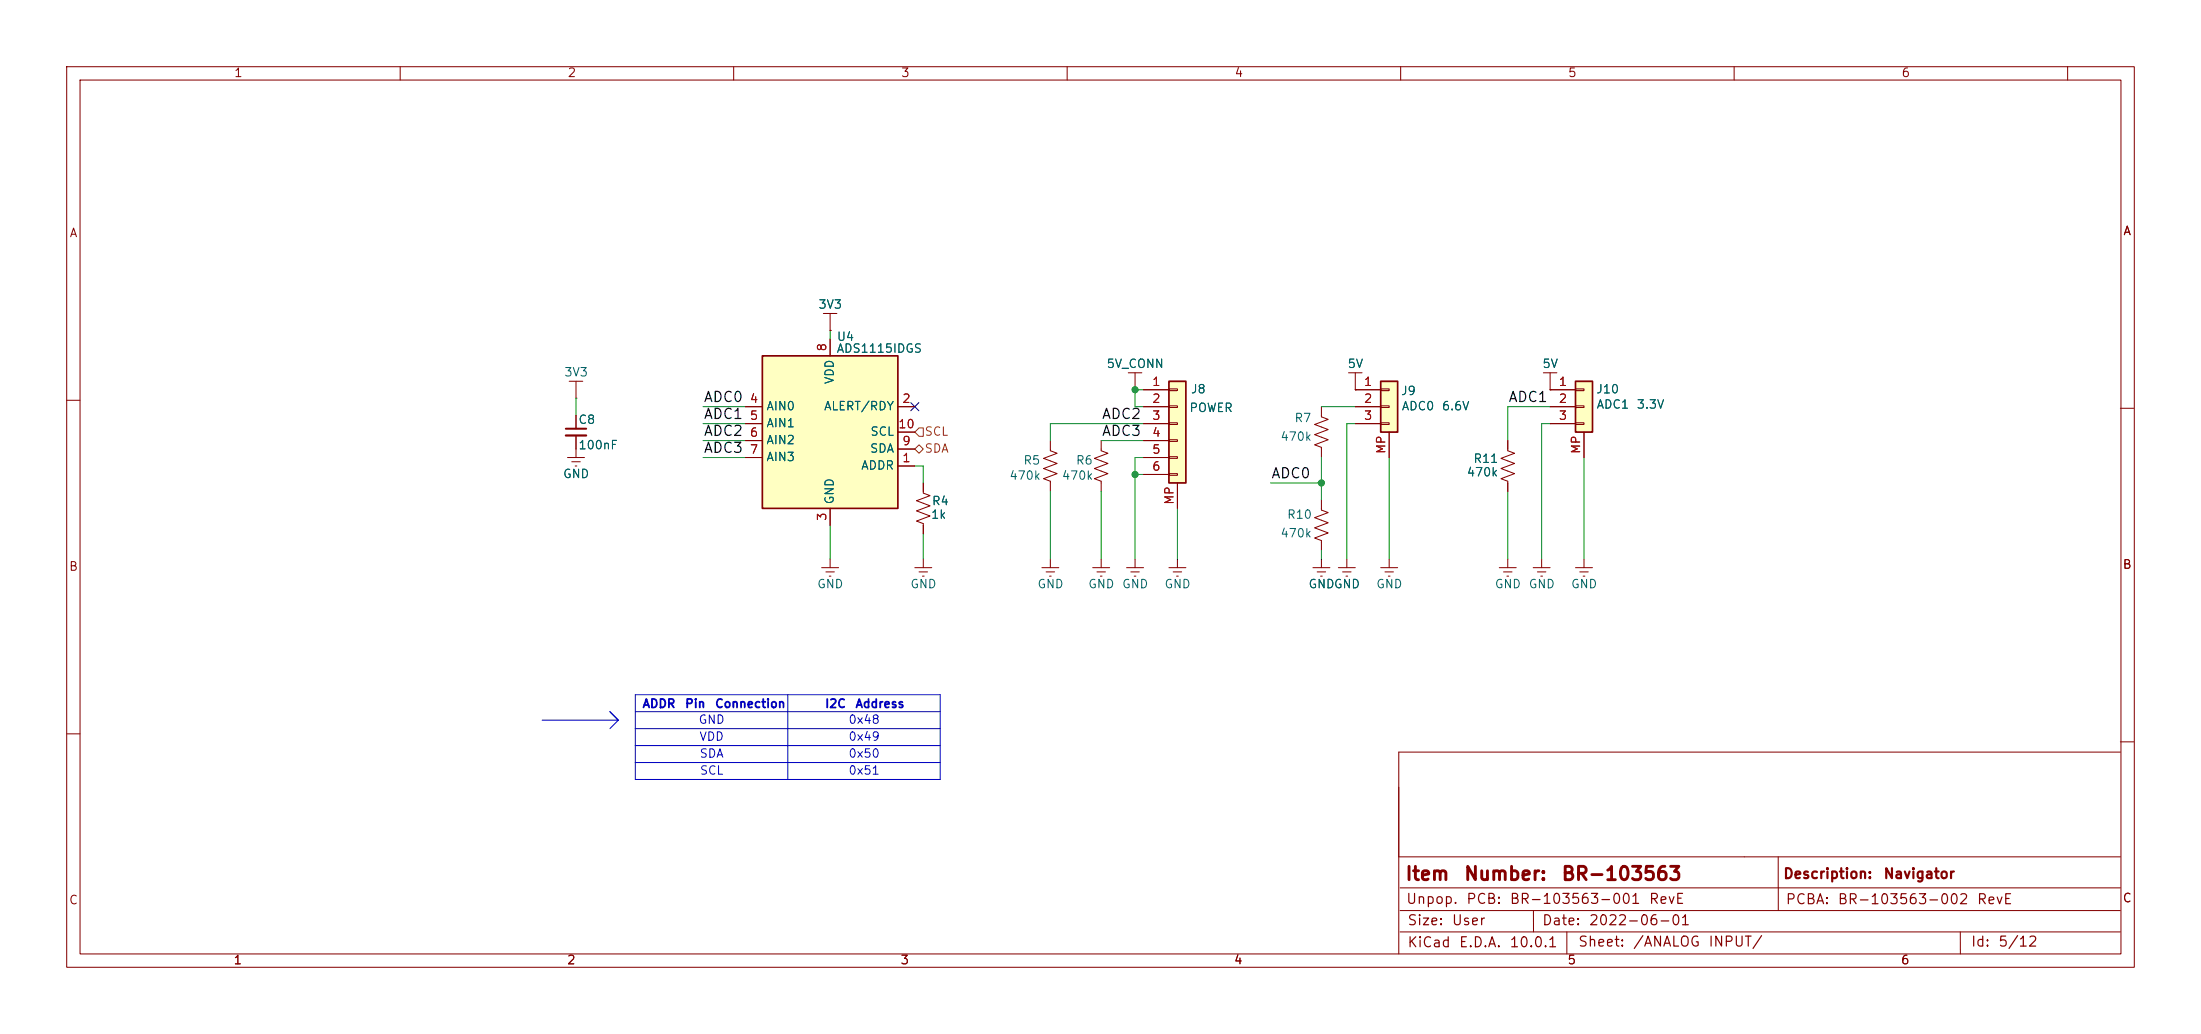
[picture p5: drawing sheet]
<svg xmlns="http://www.w3.org/2000/svg" width="330mm" height="155mm" viewBox="0 0 330 155" stroke-linecap="round" stroke-linejoin="round" font-family="sans-serif">
<g fill="none" stroke="#840000" stroke-width=".15">
<path d="M10 10h310v135h-310zM12 12h306v131h-306zM60 10v2M110 10v2M160 10v2M210 10v2M260 10v2M310 10v2M231.4 55.9h2M232.4 58.4h.1M232.4 55.9v2.5M10 60h2"/>
<path d="M317.9 61.2h2M137.2 85.1h2.5M137.8 85.7h1.3M138.3 86.4h.3M138.4 83.8v1.3M10 110h2M317.9 111.2h2M317.9 112.7h-108.2v30.3M209.7 128.4h108.2M209.9 139.7h108M209.9 136.5h108M209.9 133.1h108"/>
<path d="M229.9 136.5v3.2M234.9 139.7v3.3M266.6 128.4v4.6M266.6 133.1v3.4M293.9 139.7v3.3"/>
</g>
<path d="M207 57.2h2.5v7.6h-2.5z" fill="#ffffc2"/>
<path d="M207 57.2h2.5v7.6h-2.5z" fill="none" stroke="#840000" stroke-width=".25"/>
<path d="M203.2 58.4h3.8M207 58.3h1.3v.2h-1.3zM203.2 61h3.8M203.2 63.5h3.8M207 60.8h1.3v.3h-1.3zM207 63.4h1.3v.2h-1.3zM208.3 64.8v3.8M123.2 85.1h2.5M123.8 85.7h1.3M124.3 86.4h.3M124.5 83.8v1.3" fill="none" stroke="#840000" stroke-width=".15"/>
<path d="M236.2 57.2h2.6v7.6h-2.6z" fill="#ffffc2"/>
<path d="M236.2 57.2h2.6v7.6h-2.6z" fill="none" stroke="#840000" stroke-width=".25"/>
<g fill="none" stroke="#840000" stroke-width=".15">
<path d="M202.2 55.9h2M203.2 58.4h.1M203.2 55.9v2.5M232.4 58.4h3.8M236.2 58.3h1.3v.2h-1.3zM165.1 66v1.6l1 .3-2 .8 2 .8-2 .7 2 .8-2 .8 1 .3v1.6M198.1 61v1.5l1 .4-2 .7 2 .8-2 .8 2 .7-2 .8 1 .4v1.5M226.1 66v1.6l1 .3-2.1 .8 2.1 .8-2.1 .7 2.1 .8-2.1 .8 1.1 .3v1.6M232.4 61h3.8M232.4 63.5h3.8M236.2 60.8h1.3v.3h-1.3zM236.2 63.4h1.3v.2h-1.3z"/>
<path d="M237.5 64.8v3.8M168.9 85.1h2.5M169.5 85.7h1.3M170.1 86.4h.2M170.2 83.8v1.3M175.3 85.1h2.5M175.9 85.7h1.3M176.4 86.4h.3M176.5 83.8v1.3"/>
</g>
<path d="M114.3 53.3h20.3v22.9h-20.3z" fill="#ffffc2"/>
<path d="M114.3 53.3h20.3v22.9h-20.3z" fill="none" stroke="#840000" stroke-width=".25"/>
<g fill="none" stroke="#840000" stroke-width=".15">
<path d="M124.5 50.8v2.5M169.2 55.9h2M170.2 58.4h.1M170.2 55.9v2.5M85.1 68.6h2.5M85.7 69.2h1.3M86.2 69.9h.3M86.4 67.3v1.3M111.8 61h2.5M111.8 63.5h2.5M111.8 66h2.5M111.8 68.6h2.5"/>
<path d="M124.5 76.2v2.5M134.6 69.9h2.6M134.6 61h2.6M134.6 67.3h2.6M134.6 64.8h2.6M198.1 74.9v1.6l1 .3-2 .8 2 .8-2 .7 2 .8-2 .7 1 .4v1.6M156.2 85.1h2.5M156.8 85.7h1.3M157.4 86.4h.2M157.5 83.8v1.3M196.8 85.1h2.6M197.5 85.7h1.3"/>
<path d="M198 86.4h.2M198.1 83.8v1.3M200.7 85.1h2.5M201.3 85.7h1.3M201.8 86.4h.3M201.9 83.8v1.3M207 85.1h2.5M207.6 85.7h1.3M208.2 86.4h.2M208.3 83.8v1.3"/>
</g>
<path d="M175.3 57.2h2.5v15.2h-2.5z" fill="#ffffc2"/>
<path d="M175.3 57.2h2.5v15.2h-2.5z" fill="none" stroke="#840000" stroke-width=".25"/>
<g fill="none" stroke="#840000" stroke-width=".15">
<path d="M85.3 57.2h2.1M86.4 59.7h.1M86.4 57.2v2.5M123.4 47h2.1M124.5 49.5h.1M124.5 47v2.5M124.5 50.8v2.5M170.2 58.4h.1M171.4 58.4h3.9M175.3 58.3h1.2v.2h-1.2zM203.2 58.4h.1M203.2 58.4h3.8"/>
<path d="M232.4 58.4h.1M232.4 58.4h3.8M86.4 62.2v2.1M86.4 65.3v2M111.8 61h2.5M111.8 63.5h2.5M111.8 66h2.5M111.8 68.6h2.5M124.5 76.2v2.5M134.6 61h2.6M134.6 69.9h2.6M134.6 67.3h2.6"/>
<path d="M134.6 64.8h2.6M138.4 72.4v1.5l1 .4-2 .8 2 .7-2 .8 2 .7-2 .8 1 .4v1.5M157.5 66v1.6l1 .3-2 .8 2 .8-2 .7 2 .8-2 .8 1 .3v1.6M171.4 61h3.9M171.4 63.5h3.9M171.4 66h3.9M171.4 68.6h3.9M171.4 71.1h3.9M175.3 60.8h1.2v.3h-1.2zM175.3 63.4h1.2v.2h-1.2zM175.3 65.9h1.2v.3h-1.2zM175.3 68.5h1.2v.2h-1.2z"/>
<path d="M175.3 71h1.2v.2h-1.2zM176.5 72.4v3.8M203.2 61h3.8M203.2 63.5h3.8M208.3 64.8v3.8M226.1 66v1.3M226.1 72.4v1.3M232.4 61h3.8M232.4 63.5h3.8M237.5 64.8v3.8M163.8 85.1h2.6M164.5 85.7h1.2"/>
<path d="M165 86.4h.2M165.1 83.8v1.3M224.8 85.1h2.5M225.4 85.7h1.3M225.9 86.4h.3M226.1 83.8v1.3M229.9 85.1h2.5M230.5 85.7h1.3M231 86.4h.3M231.1 83.8v1.3M236.2 85.1h2.6M236.9 85.7h1.2"/>
<path d="M237.4 86.4h.2M237.5 83.8v1.3"/>
</g>
<path d="M84.8 64.3h3.1" fill="none" stroke="#840000" stroke-width=".3"/>
<path d="M84.8 65.3h3.1" fill="none" stroke="#840000" stroke-width=".33"/>
<path d="M137.2 67.3l.6-.6 .6 .6-.6 .6zM137.2 64.8l.6-.7h.6v1.3h-.6z" fill="none" stroke="#725600" stroke-width=".15"/>
<path d="M81.3 108h11.4M91.4 106.7l1.3 1.3M92.7 108l-1.3 1.2M95.2 106.7h45.8M95.2 109.2h45.8M95.2 111.8h45.8M95.2 114.3h45.8M95.2 104.1h45.8v12.7h-45.8zM118.1 104.1v12.7" fill="none" stroke="#0000c2" stroke-width=".15"/>
<g fill="none" stroke="#009600" stroke-width=".15">
<path d="M86.4 59.7v2.5M124.5 49.5v1.3M171.4 58.4h-1.2v2.6h1.2M105.4 61h6.4M105.4 63.5h6.4M105.4 66h6.4M105.4 68.6h6.4M124.5 78.7v5.1M137.2 69.9h1.2v2.5M157.5 73.7v10.1M165.1 66h6.3M165.1 73.7v10.1"/>
<path d="M170.2 71.1h1.2M171.4 63.5h-13.9v2.5M171.4 68.6h-1.2v15.2M176.5 76.2v7.6M190.5 72.4h7.6M198.1 61h5.1M198.1 68.6v6.3M203.2 63.5h-1.3v20.3M208.3 68.6v15.2M226.1 73.7v10.1M232.4 61h-6.3v5M232.4 63.5h-1.3v20.3"/>
<path d="M237.5 68.6v15.2M138.4 80v3.8M198.1 82.6v1.2"/>
</g>
<path d="M136.6 60.4l1.2 1.2M137.8 60.4l-1.2 1.2" fill="none" stroke="#000084" stroke-width=".15"/>
<g fill="#009600" stroke="#009600" stroke-width=".15">
<circle cx="198.1" cy="72.4" r=".46"/>
<circle cx="170.2" cy="58.4" r=".46"/>
<circle cx="170.2" cy="71.1" r=".46"/>
</g>
<g font-size="2" fill="#840000">
<text x="210.6" y="132.5">Item</text>
<text x="219.4" y="132.5">Number:</text>
<text x="234" y="132.5">BR-103563</text>
</g>
<g font-size="1.5" fill="#0f0f0f">
<text x="105.4" y="65.7">ADC2</text>
<text x="105.4" y="60.6">ADC0</text>
<text x="105.4" y="63.2">ADC1</text>
<text x="165.1" y="63.2">ADC2</text>
<text x="165.1" y="65.7">ADC3</text>
<text x="226.1" y="60.6">ADC1</text>
<text x="105.4" y="68.3">ADC3</text>
<text x="190.5" y="72.1">ADC0</text>
</g>
<g font-size="1.5" fill="#840000">
<text x="210.7" y="135.9">Unpop.</text>
<text x="219.7" y="135.9">PCB:</text>
<text x="226.2" y="135.9">BR-103563-001</text>
<text x="247.1" y="135.9">RevE</text>
<text x="267.3" y="132.1">Description:</text>
<text x="267.6" y="135.9">PCBA:</text>
<text x="275.4" y="135.9">BR-103563-002</text>
<text x="282.3" y="132.1">Navigator</text>
<text x="296.3" y="135.9">RevE</text>
<text x="210.9" y="139.1">Size:</text>
<text x="210.9" y="142.4">KiCad</text>
<text x="217.6" y="139.1">User</text>
<text x="218.6" y="142.4">E.D.A.</text>
<text x="226.2" y="142.4">10.0.1</text>
<text x="231.1" y="139.1">Date:</text>
<text x="236.5" y="142.3">Sheet:</text>
<text x="238.1" y="139.1">2022-06-01</text>
<text x="244.7" y="142.3">/ANALOG</text>
<text x="256" y="142.3">INPUT/</text>
<text x="295.4" y="142.3">Id:</text>
<text x="299.5" y="142.3">5/12</text>
</g>
<g font-size="1.3" fill="#840000">
<text x="35" y="11.9">1</text>
<text x="85" y="11.9">2</text>
<text x="135" y="11.9">3</text>
<text x="185" y="11.9">4</text>
<text x="235" y="11.9">5</text>
<text x="285" y="11.9">6</text>
<text x="10.3" y="35.9">A</text>
<text x="318.3" y="35.6">A</text>
<text x="10.3" y="85.9">B</text>
<text x="318.2" y="85.6">B</text>
<text x="10.3" y="135.9">C</text>
<text x="318.2" y="135.6">C</text>
<text x="34.9" y="144.9">1</text>
<text x="84.9" y="144.9">2</text>
<text x="134.9" y="144.9">3</text>
<text x="184.9" y="144.9">4</text>
<text x="234.9" y="144.9">5</text>
<text x="284.9" y="144.9">6</text>
</g>
<g font-size="1.3" fill="#006464">
<text x="122.6" y="46.6">3V3</text>
<text x="125.3" y="53.2">ADS1115IDGS</text>
<text x="125.4" y="51.4">U4</text>
<text x="84.5" y="56.7">3V3</text>
<text x="125.3" y="57.7" transform="rotate(-90 125.3 57.7)">VDD</text>
<text x="165.8" y="55.5">5V_CONN</text>
<text x="178.5" y="59.3">J8</text>
<text x="201.9" y="55.5">5V</text>
<text x="210" y="59.5">J9</text>
<text x="231.2" y="55.5">5V</text>
<text x="239.2" y="59.3">J10</text>
<text x="86.6" y="63.9">C8</text>
<text x="114.8" y="61.8">AIN0</text>
<text x="114.8" y="64.4">AIN1</text>
<text x="123.4" y="61.8">ALERT/RDY</text>
<text x="130.4" y="65.6">SCL</text>
<text x="178.2" y="62.1">POWER</text>
<text x="194" y="63.6">R7</text>
<text x="210.1" y="61.8">ADC0</text>
<text x="216.1" y="61.8">6.6V</text>
<text x="239.3" y="61.6">ADC1</text>
<text x="245.3" y="61.6">3.3V</text>
<text x="84.3" y="72">GND</text>
<text x="86.6" y="67.7">100nF</text>
<text x="114.8" y="66.9">AIN2</text>
<text x="114.8" y="69.4">AIN3</text>
<text x="129" y="70.7">ADDR</text>
<text x="130.3" y="68.2">SDA</text>
<text x="153.3" y="70">R5</text>
<text x="161.2" y="70">R6</text>
<text x="191.9" y="66.4">470k</text>
<text x="219.8" y="71.7">470k</text>
<text x="220.8" y="69.7">R11</text>
<text x="125.3" y="75.7" transform="rotate(-90 125.3 75.7)">GND</text>
<text x="139.6" y="76">R4</text>
<text x="151.2" y="72.2">470k</text>
<text x="159.1" y="72.2">470k</text>
<text x="139.5" y="78.1">1k</text>
<text x="191.9" y="80.9">470k</text>
<text x="192.9" y="78.1">R10</text>
<text x="122.4" y="88.5">GND</text>
<text x="136.4" y="88.5">GND</text>
<text x="155.4" y="88.5">GND</text>
<text x="163.1" y="88.5">GND</text>
<text x="168.1" y="88.5">GND</text>
<text x="174.5" y="88.5">GND</text>
<text x="196.1" y="88.5">GNDGND</text>
<text x="206.2" y="88.5">GND</text>
<text x="224" y="88.5">GND</text>
<text x="229.1" y="88.5">GND</text>
<text x="235.5" y="88.5">GND</text>
</g>
<g font-size="1.3" fill="#a90000">
<text x="124.2" y="52.8" transform="rotate(-90 124.2 52.8)">8</text>
<text x="172.6" y="58.2">1</text>
<text x="204.4" y="58.2">1</text>
<text x="233.6" y="58.2">1</text>
<text x="112.3" y="60.7">4</text>
<text x="112.3" y="63.2">5</text>
<text x="112.3" y="65.8">6</text>
<text x="134.6" y="64.5">10</text>
<text x="135.2" y="60.7">2</text>
<text x="172.6" y="60.7">2</text>
<text x="172.6" y="63.2">3</text>
<text x="172.6" y="65.8">4</text>
<text x="204.4" y="60.7">2</text>
<text x="204.4" y="63.2">3</text>
<text x="233.6" y="60.7">2</text>
<text x="233.6" y="63.2">3</text>
<text x="112.3" y="68.3">7</text>
<text x="135.2" y="69.6">1</text>
<text x="135.2" y="67.1">9</text>
<text x="172.6" y="68.3">5</text>
<text x="172.6" y="70.9">6</text>
<text x="208" y="68.1" transform="rotate(-90 208 68.1)">MP</text>
<text x="237.2" y="68.1" transform="rotate(-90 237.2 68.1)">MP</text>
<text x="176.3" y="75.8" transform="rotate(-90 176.3 75.8)">MP</text>
<text x="124.2" y="78.2" transform="rotate(-90 124.2 78.2)">3</text>
</g>
<g font-size="1.3" fill="#725600">
<text x="138.5" y="65.6">SCL</text>
<text x="138.5" y="68.2">SDA</text>
</g>
<g font-size="1.3" fill="#0000c2">
<text x="96.2" y="106.4">ADDR</text>
<text x="102.6" y="106.4">Pin</text>
<text x="107.1" y="106.4">Connection</text>
<text x="123.6" y="106.4">I2C</text>
<text x="128.2" y="106.4">Address</text>
<text x="104.6" y="108.8">GND</text>
<text x="104.8" y="111.4">VDD</text>
<text x="104.8" y="113.9">SDA</text>
<text x="127.1" y="108.8">0x48</text>
<text x="127.1" y="111.4">0x49</text>
<text x="127.1" y="113.9">0x50</text>
<text x="104.8" y="116.4">SCL</text>
<text x="127.1" y="116.4">0x51</text>
</g>
</svg>
